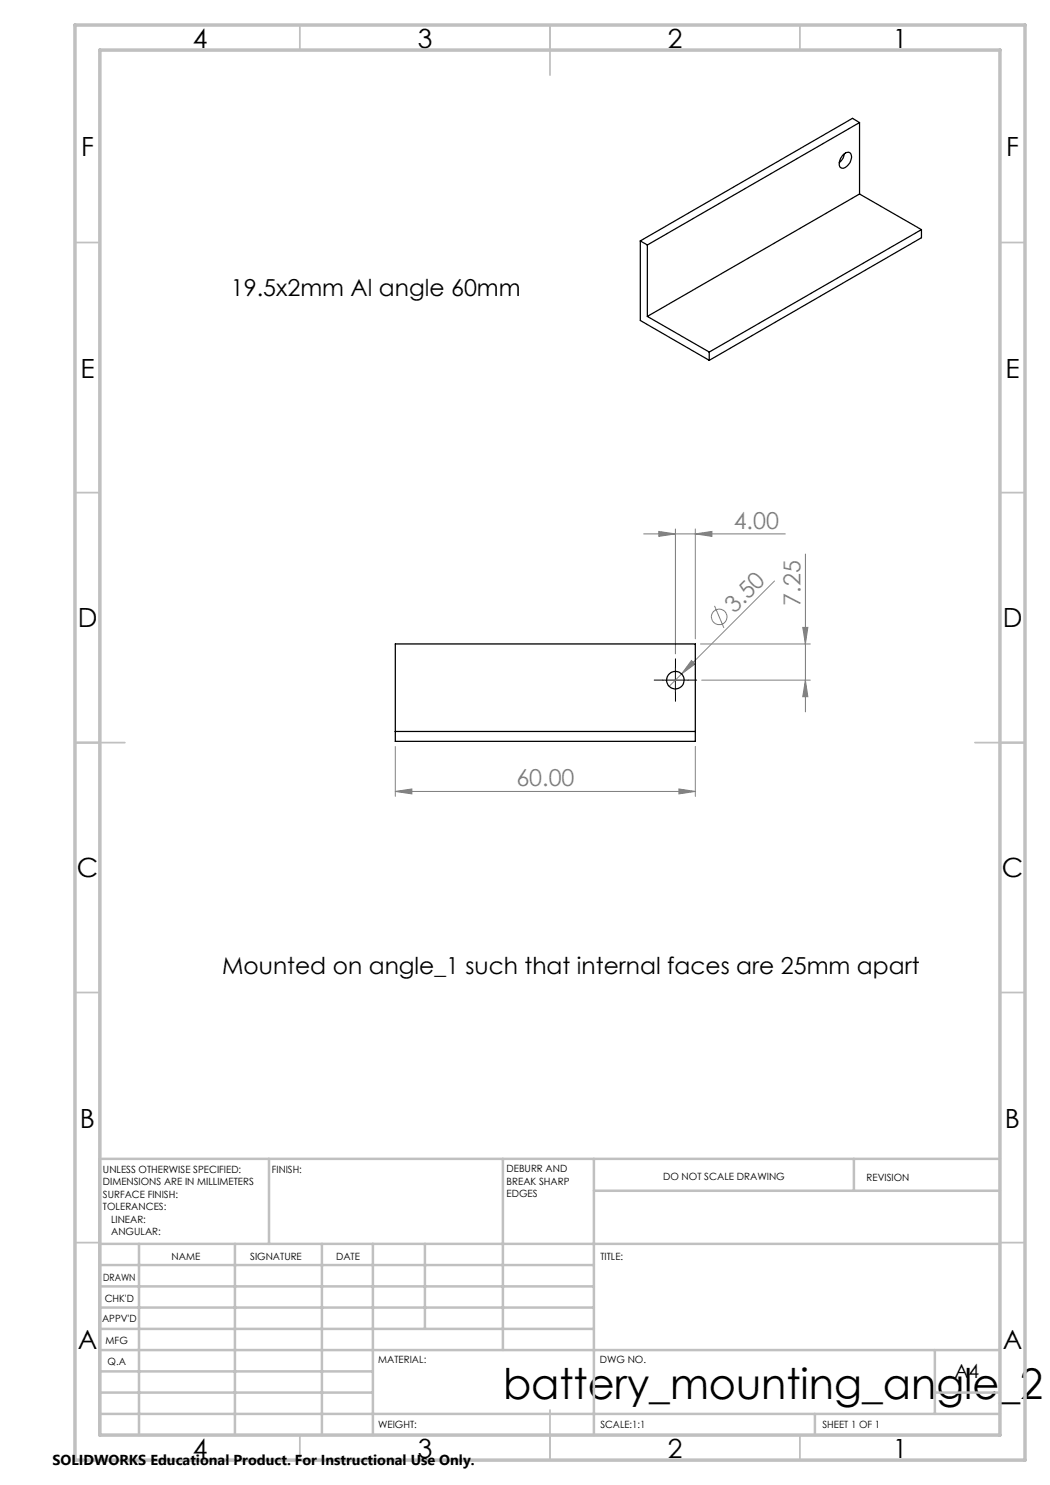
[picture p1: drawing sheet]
<svg xmlns="http://www.w3.org/2000/svg" width="210mm" height="297mm" viewBox="0 0 210 297" stroke-linecap="round" stroke-linejoin="round" font-family="sans-serif">
<g fill="none" stroke="#808080" stroke-width=".2">
<path d="M128.7 106.8h28.4M131.8 106.3l3.3 .5-3.3 .5zM135.1 105.8v25M139.1 106.8l3.3-.5v1zM139.1 105.8v22M154.9 116.2l-21.1 21.1M161.1 110.8v31.6M138.3 132.1l.7 .7-2.7 2zM140.1 128.8h22M140.3 136h21.8M142.9 121.2l1.9 4.4M160.5 125.5h1.1l-.5 3.3z"/>
<path d="M161.1 136l.5 3.3h-1.1zM79.1 158.3l3.3-.5v1zM79.1 149.3v10M79.1 158.3h60M135.8 157.8l3.3 .5-3.3 .5zM139.1 149.3v10"/>
<circle cx="143.8" cy="123.4" r="1.57"/>
</g>
<path d="M132.6 136h-1.8M135.1 133.5v-1.7M135.1 138.5v1.8M137.6 136h1.7" fill="none" stroke="#000" stroke-width=".2" stroke-dasharray="15.2 1.3 1.3 1.3"/>
<path d="M132.6 136h5M135.1 133.5v5" fill="none" stroke="#000" stroke-width=".2"/>
<g fill="none" stroke="#c0c0c0" stroke-width=".35">
<path d="M60 5v5M110 5v10M160 5v5M15 48.5h5M200 48.5h5M15 98.5h5M200 98.5h5M15 148.5h10M195 148.5h10M15 198.5h5M200 198.5h5M15 248.5h5"/>
<path d="M200 248.5h5M60 287v5M110 282v10M160 287v5"/>
</g>
<g fill="none" stroke="#c0c0c0" stroke-width=".5">
<path d="M53.8 231.8v17M100.6 231.8v38.2M118.8 231.8v55.2M118.8 238.2h81.2M170.8 231.8v6.4M200 231.8h-180v55.2M20 248.8h180M20 257.3h98.8M20 253h98.8M27.8 248.8v38.2M47 248.8v38.2M64.4 248.8v38.2"/>
<path d="M74.6 248.8v38.2M85 248.8v17M20 265.8h98.8M20 261.5h98.8M20 278.5h54.6M20 274.3h54.6M20 270h180M187 278.5h13M187 270v12.8M20 282.8h180M163 282.8v4.2"/>
</g>
<path d="M15 5h190v287h-190zM20 10h180v277h-180z" fill="none" stroke="#c0c0c0" stroke-width=".7"/>
<g fill="#808080">
<path d="M138.3 132.1l.7 .7-2.7 2z"/>
<path d="M131.8 106.3l3.3 .5-3.3 .5zM139.1 106.8l3.3-.5v1zM79.1 158.3l3.3-.5v1zM135.8 157.8l3.3 .5-3.3 .5z"/>
<path d="M161.1 136l.5 3.3h-1.1zM160.5 125.5h1.1l-.5 3.3z"/>
</g>
<g fill="none" stroke="#000" stroke-width=".25">
<path d="M168.7 30.9a.95 .95 0 0 1 1.5-.1 2.27 2.27 0 0 1-1.8 2.9 1.17 1.17 0 0 1-.3-1.9zM168.9 30.8a2.51 2.51 0 0 1-1 1.7M171.9 38.8l-42.4 24.5M171.9 38.8l12.4 7.1M171.9 24.5l-42.4 24.5M171.9 24.5v14.3M171.9 24.5l-1.4-.8-42.4 24.5M128.1 48.2v15.9l13.8 8M128.1 48.2l1.4 .8M129.5 49v14.3M184.3 45.9v1.7l-42.4 24.5M184.3 45.9l-42.4 24.5"/>
<path d="M129.5 63.3l12.4 7.1M141.9 70.4v1.7M79.1 128.8h60v19.5h-60zM79.1 146.3h60"/>
<circle cx="135.1" cy="136" r="1.75"/>
</g>
<text font-size="8.5" x="100.6" y="279.7">battery_mounting_angle_2</text>
<g font-size="5.3">
<text x="38.5" y="9.5">4</text>
<text x="83.5" y="9.5">3</text>
<text x="133.6" y="9.5">2</text>
<text x="178.6" y="9.5">1</text>
<text x="16.2" y="31.2">F</text>
<text x="201.2" y="31.2">F</text>
<text x="16.1" y="75.5">E</text>
<text x="201.1" y="75.5">E</text>
<text x="15.5" y="125.5">D</text>
<text x="200.5" y="125.5">D</text>
<text x="15.4" y="175.5">C</text>
<text x="200.4" y="175.5">C</text>
<text x="16" y="225.5">B</text>
<text x="201" y="225.5">B</text>
<text x="15.5" y="269.7">A</text>
<text x="200.5" y="269.7">A</text>
<text x="38.5" y="291.5">4</text>
<text x="83.5" y="291.5">3</text>
<text x="133.6" y="291.5">2</text>
<text x="178.6" y="291.5">1</text>
</g>
<g font-size="4.7">
<text x="46.2" y="59.3">19.5x2mm Al angle 60mm</text>
<text x="44.4" y="194.7">Mounted on angle_1 such that internal faces are 25mm apart</text>
</g>
<g font-size="4.7" fill="#808080">
<text x="146.7" y="105.8">4.00</text>
<text x="146.9" y="122.8" transform="rotate(-45 146.9 122.8)">3.50</text>
<text x="160.1" y="121.1" transform="rotate(-90 160.1 121.1)">7.25</text>
<text x="103.3" y="157.3">60.00</text>
</g>
<text font-size="3.9" x="190.9" y="275.5">A4</text>
<text font-size="2.9" x="10.5" y="292.9">SOLIDWORKS Educational Product. For Instructional Use Only.</text>
<g font-size="2">
<text x="20.6" y="234.6">UNLESS OTHERWISE SPECIFIED:</text>
<text x="20.6" y="237.1">DIMENSIONS ARE IN MILLIMETERS</text>
<text x="20.6" y="239.6">SURFACE FINISH:</text>
<text x="54.4" y="234.6">FINISH:</text>
<text x="101.3" y="234.5">DEBURR AND</text>
<text x="101.3" y="237">BREAK SHARP</text>
<text x="101.3" y="239.5">EDGES</text>
<text x="132.6" y="236">DO NOT SCALE DRAWING</text>
<text x="173.3" y="236.2">REVISION</text>
<text x="20.6" y="242.1">TOLERANCES:</text>
<text x="22.2" y="244.6">LINEAR:</text>
<text x="22.2" y="247.1">ANGULAR:</text>
<text x="34.3" y="252">NAME</text>
<text x="50" y="251.9">SIGNATURE</text>
<text x="67.2" y="251.9">DATE</text>
<text x="120.1" y="251.9">TITLE:</text>
<text x="20.6" y="256.1">DRAWN</text>
<text x="20.9" y="260.3">CHK'D</text>
<text x="20.4" y="264.4">APPV'D</text>
<text x="21.1" y="268.8">MFG</text>
<text x="21.5" y="273">Q.A</text>
<text x="75.6" y="272.5">MATERIAL:</text>
<text x="120" y="272.5">DWG NO.</text>
<text x="75.6" y="285.5">WEIGHT:</text>
<text x="120.1" y="285.6">SCALE:1:1</text>
<text x="164.5" y="285.6">SHEET 1 OF 1</text>
</g>
</svg>
